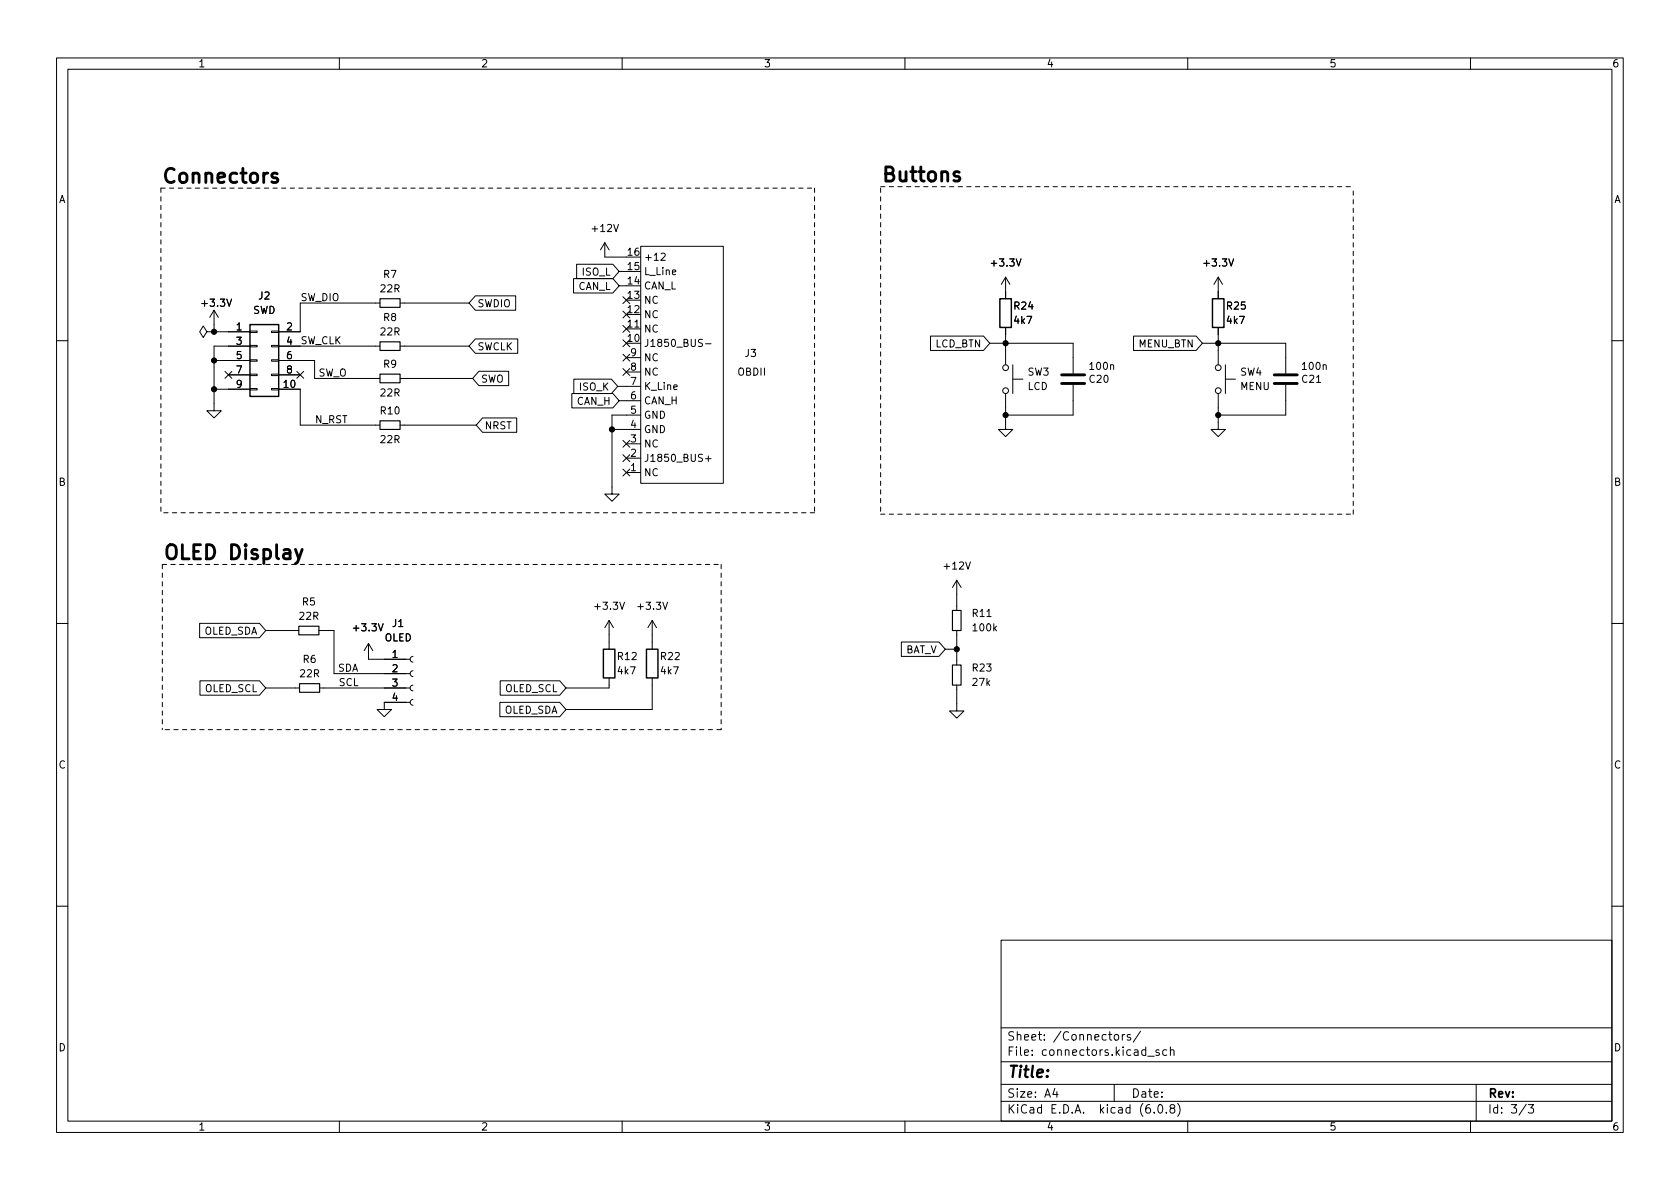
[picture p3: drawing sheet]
<svg xmlns="http://www.w3.org/2000/svg" width="297mm" height="210mm" viewBox="0 0 297 210" stroke-linecap="round" stroke-linejoin="round" font-family="sans-serif">
<g fill="none" stroke="#000" stroke-width=".18">
<path d="M10 10.2h277v190.1h-277zM12 12.2h273v186.1h-273zM60 10.2v2M110 10.2v2M160 10.2v2M210 10.2v2M260 10.2v2M36.6 58.7l-.7-1-.6 1 .6 1 .7-1h1.2M37.8 58.7h.1M37.8 54.9l-.7 1.2M37.8 54.9v3.8M37.8 54.9l.8 1.2"/>
<path d="M37.8 58.7h6.4M44.2 58.5h1.3v.3h-1.3zM48 58.5h1.3v.3h-1.3zM67.2 53.6h-14.1v5.1h-3.8M70.7 53.6h12.2M84 52.3h7.2v2.6h-7.2l-1.1-1.3zM84 59.9h7.5v2.6h-7.5l-1.1-1.3zM101.4 49.3h7l1.1 1.2-1.1 1.3h-7zM102 46.7h6.4l1.1 1.3-1.1 1.3h-6.4zM106.9 42.9l-.7 1.3M106.9 42.9v2.6h3.8M106.9 42.9l.8 1.3"/>
<path d="M109.5 48h1.2M109.5 50.5h1.2M110.1 55l1.3 1.2M110.1 57.6l1.3 1.2M110.1 52.5l1.3 1.2M110.7 58.2h2.6M111.4 55l-1.3 1.2M111.4 57.6l-1.3 1.2M111.4 52.5l-1.3 1.2M113.3 43.6h14.6v41.9h-14.6zM116.9 44.9l.5-.1 .2 .3-.8 .9h.8M164.5 59.4h9.4l1.1 1.3-1.1 1.3h-9.4z"/>
<path d="M177.8 49v3.8M177.8 57.9v6.6M177.8 49l-.8 1.3M177.8 49l.8 1.3M200.4 59.4h11.1l1.1 1.3-1.1 1.3h-11.1zM215.4 49l-.8 1.3M215.4 49v3.8M215.4 57.9v6.6M215.4 49l.8 1.3M10 60.2h2M37.8 68.8h6.4M37.8 63.7h6.4"/>
<path d="M39.8 65.7l1.2 1.2M40.4 66.3h3.8M41 65.7l-1.2 1.2M44.2 68.7h1.3v.3h-1.3zM44.2 66.2h1.3v.2h-1.3zM44.2 63.6h1.3v.3h-1.3zM44.2 61.1h1.3v.2h-1.3zM44.2 61.2h-6.4v11.4h1.3l-1.3 1.3-1.2-1.3h1.2M48 68.7h1.3v.3h-1.3zM48 66.2h1.3v.2h-1.3zM48 63.6h1.3v.3h-1.3zM48 61.1h1.3v.2h-1.3z"/>
<path d="M49.3 63.7h6.3v3.2h11.6M49.3 61.2h17.9M49.3 68.8h3.8v6.4h14.1M49.3 66.3h3.8M52.5 65.7l1.2 1.2M53.7 65.7l-1.2 1.2M70.7 66.9h12.9M70.7 61.2h12.2M70.7 75.2h13.5M84.7 65.7h5.2v2.5h-5.2l-1.1-1.3zM85.3 73.9h6.1v2.5h-6.1l-1.1-1.2zM101.1 69.6h7.3l1.1 1.3-1.1 1.2h-7.3z"/>
<path d="M101.5 67h6.6l1.1 1.3-1.1 1.3h-6.6zM108.2 75.9h5.1M109.2 68.3h4.1M109.5 70.9h3.8M110.1 60.1l1.3 1.2M110.1 62.6l1.3 1.2M110.1 65.2l1.3 1.2M110.1 77.9l1.3 1.2M110.7 78.5h2.6M110.7 65.8h2.6M110.7 63.2h2.6M111.4 60.1l-1.3 1.2"/>
<path d="M111.4 62.6l-1.3 1.2M111.4 65.2l-1.3 1.2M111.4 77.9l-1.3 1.2M113.3 73.4h-5.1v14h1.3l-1.3 1.2-1.3-1.2h1.3M124.8 60.8h.9M175 60.7h14.7v5.3M177.8 69.6v6.3h1.3l-1.3 1.3-1.3-1.3h1.3M179.1 67.1h1.7M179.1 64.5v5.1M189.7 68.1v5.3h-11.9M212.6 60.7h14.7v5.3M215.4 69.6v6.3h1.3l-1.3 1.3-1.3-1.3h1.3"/>
<path d="M216.7 67.1h1.7M216.7 64.5v5.1M227.3 68.1v5.3h-11.9M285 60.2h2M110.1 83l1.3 1.2M110.1 80.4l1.3 1.2M110.7 83.6h2.6M110.7 81h2.6M111.4 83l-1.3 1.2M111.4 80.4l-1.3 1.2M124.8 81.1h.9M125.2 80.6v1"/>
<path d="M10 110.2h2M35.3 110.2h10.6l1.1 1.3-1.1 1.3h-10.6zM47 111.5h5.8M56.4 111.5h2.7v7.6h13.4M65.2 113.8v2.8h7.3M65.2 113.8l-.8 1.3M65.2 113.8l.7 1.3M73 118.6l-.3 .2-.2 .3 .2 .4 .3 .1M73 116.1l-.3 .1-.2 .4 .2 .3 .3 .2M107.7 119.9v1.8h-7.6M107.7 109.7v5.1M107.7 109.7l-.8 1.3"/>
<path d="M107.7 109.7l.8 1.3M115.3 109.7l-.7 1.3M115.3 109.7v5.1M115.3 119.9v5.6h-15.2M115.3 109.7l.8 1.3M159.4 113.5h6.6l1.1 1.3-1.1 1.3h-6.6zM167.1 114.8h2.1M169.2 102.6v5.3M169.2 111.5v6.1M169.2 102.6l-.8 1.3M169.2 102.6l.7 1.3M285 110.2h2"/>
<path d="M35.4 120.4h10.5l1.1 1.3-1.1 1.2h-10.5zM47 121.7h6M56.5 121.7h16M72.5 124.2h-4.6v1.3h1.3l-1.3 1.2-1.2-1.2h1.2M73 123.7l-.3 .1-.2 .4 .2 .4 .3 .1M73 121.2l-.3 .1-.2 .4 .2 .3 .3 .2M88.4 124.2h10.6l1.1 1.3-1.1 1.2h-10.6zM88.4 120.4h10.6l1.1 1.3-1.1 1.2h-10.6zM169.2 121.2v4.5h1.2l-1.2 1.3-1.3-1.3h1.3M10 160.2h2M177 166.3h108v32h-108zM285 160.2h2"/>
<path d="M60 198.3v2M110 198.3v2M160 198.3v2M177 194.8h108M177 191.8h108M177 187.8h108M177 181.8h108M186.5 192.5l-.4 1h1M186.9 193v1M197 191.8v3M197.1 183.1l.2-.2 .4 .2 .1 .5-.2 .3h-.3l-.2-.1zM198.4 182.9v1"/>
<path d="M198.9 182.9l-.3 .1-.2 .2M199.9 183l-.4-.1-.2 .2 .1 .3 .5 .1v.4h-.6M201.6 182.4l-1.2 1.9M202.9 186.8h1.2M204.1 196.7v.1M204.9 195.4l.2-.1a.81 .81 0 0 1 .6 .7 .81 .81 0 0 1-.3 .8h-.2a.81 .81 0 0 1-.6-.6 .81 .81 0 0 1 .3-.8zM204.9 185.7l-.3-.1-.2 .2v.3l.5 .1v.4h-.5M206.2 196.7v.1M206.3 185.7l-.4-.1-.3 .3v.4l.1 .3h.6M206.9 185.8l.2-.2 .4 .1 .1 .9M206.9 185.1v1.5M207.1 196l-.2-.3v-.2l.2-.2 .5 .1 .1 .2-.1 .2-.6 .2-.1 .3v.4l.2 .1h.5l.1-.3-.1-.4-.2-.1"/>
<path d="M208.2 195.1a1.72 1.72 0 0 1 0 2.3M210 198.3v2M260 198.3v2M261 191.8v6.5M269.9 195.3l-1.3 1.9M270.2 195.3h1l-.6 .6 .5 .1v.7l-.2 .1h-.5l-.2-.1"/>
<circle cx="177.8" cy="65" r=".51"/>
<circle cx="177.8" cy="69.1" r=".51"/>
<circle cx="215.4" cy="69.1" r=".51"/>
<circle cx="215.4" cy="65" r=".51"/>
</g>
<path d="M67.2 52.8h3.5v1.6h-3.5zM67.2 66.2h3.5v1.5h-3.5zM67.2 60.4h3.5v1.6h-3.5zM67.2 74.4h3.5v1.5h-3.5zM52.8 110.7h3.6v1.6h-3.6zM168.4 107.9h1.5v3.6h-1.5zM168.4 117.6h1.5v3.6h-1.5zM53 120.9h3.5v1.5h-3.5z" fill="none" stroke="#000" stroke-width=".2"/>
<path d="M44.2 57.4h5.1v12.7h-5.1zM176.8 52.8h2v5.1h-2zM214.4 52.8h2v5.1h-2zM106.7 114.8h2v5.1h-2zM114.3 114.8h2v5.1h-2z" fill="none" stroke="#000" stroke-width=".25"/>
<path d="M187.7 66.3h4.1M187.7 67.8h4.1M225.3 66.3h4.1M225.3 67.8h4.1" fill="none" stroke="#000" stroke-width=".51"/>
<path d="M49 30.7l-.6-.1-.3 .4 .1 .3 .8 .3 .1 .2-.1 .4-.2 .1-.7-.1M53.4 97.2l-.8 2.2-.4 .3" fill="none" stroke="#000" stroke-width=".5"/>
<path d="M28.4 33.3v57.4M28.4 33.3h115.6M144 33.3v57.4M155.7 33.3v57.6M155.7 33h83.6M28.7 99.8v29.2M28.7 99.8h98.8M127.5 99.8v29.2M144 90.7h-115.6M155.7 90.9h83.6M239.3 90.9v-57.9M127.5 129h-98.8" fill="none" stroke="#000" stroke-width=".18" stroke-dasharray=".8 .8"/>
<g fill="#000" stroke="#000" stroke-width=".18">
<circle cx="37.8" cy="58.7" r=".46"/>
<circle cx="37.8" cy="63.7" r=".46"/>
<circle cx="37.8" cy="68.8" r=".46"/>
<circle cx="108.2" cy="75.9" r=".46"/>
<circle cx="177.8" cy="60.7" r=".46"/>
<circle cx="177.8" cy="73.4" r=".46"/>
<circle cx="215.4" cy="60.7" r=".46"/>
<circle cx="215.4" cy="73.4" r=".46"/>
<circle cx="169.2" cy="114.8" r=".46"/>
</g>
<g font-size="3.5">
<text x="28.4" y="32.4">Connectors</text>
<text x="155.7" y="32.1">Buttons</text>
<text x="28.7" y="98.9">OLED Display</text>
</g>
<text font-size="2.8" x="178" y="190.6">Title:</text>
<g font-size="2.1">
<text x="178" y="184">Sheet: /Connectors/</text>
<text x="178" y="186.7">File: connectors.kicad_sch</text>
<text x="178" y="196.9">KiCad E.D.A. kicad (6.0.8)</text>
<text x="178" y="194.1">Size: A4</text>
<text x="200" y="194.1">Date:</text>
<text x="263" y="194.1">Rev:</text>
<text x="263" y="196.9">Id: 3/3</text>
</g>
<g font-size="1.8">
<text x="35" y="11.9">1</text>
<text x="85" y="11.9">2</text>
<text x="135" y="11.9">3</text>
<text x="185" y="11.9">4</text>
<text x="235" y="11.9">5</text>
<text x="285" y="11.9">6</text>
<text x="10.3" y="35.9">A</text>
<text x="285.3" y="35.9">A</text>
<text x="104.8" y="41">+12V</text>
<text x="111" y="47.7">15</text>
<text x="111" y="45.2">16</text>
<text x="113.8" y="46.1">+12</text>
<text x="175.5" y="47.1">+3.3V</text>
<text x="213.1" y="47.1">+3.3V</text>
<text x="45.8" y="53">J2</text>
<text x="53.1" y="53.2">SW_DIO</text>
<text x="67.3" y="51.7">22R</text>
<text x="67.8" y="49.1">R7</text>
<text x="102.1" y="51.3">CAN_L</text>
<text x="102.9" y="48.7">ISO_L</text>
<text x="111" y="52.8">13</text>
<text x="111" y="50.3">14</text>
<text x="113.8" y="53.7">NC</text>
<text x="113.8" y="51.2">CAN_L</text>
<text x="113.8" y="48.6">L_Line</text>
<text x="35.9" y="54.2">+3.3V</text>
<text x="41.8" y="58.4">1</text>
<text x="44.7" y="55.5">SWD</text>
<text x="50.7" y="58.4">2</text>
<text x="67.3" y="59.3">22R</text>
<text x="67.8" y="56.8">R8</text>
<text x="84.4" y="54.3">SWDIO</text>
<text x="111" y="57.9">11</text>
<text x="111" y="55.4">12</text>
<text x="113.8" y="58.8">NC</text>
<text x="113.8" y="56.3">NC</text>
<text x="179.4" y="54.7">R24</text>
<text x="179.4" y="57.3">4k7</text>
<text x="217" y="54.7">R25</text>
<text x="217" y="57.3">4k7</text>
<text x="41.8" y="61">3</text>
<text x="41.8" y="63.5">5</text>
<text x="50.7" y="61">4</text>
<text x="50.7" y="63.5">6</text>
<text x="53.1" y="60.9">SW_CLK</text>
<text x="67.8" y="65">R9</text>
<text x="84.4" y="61.9">SWCLK</text>
<text x="111" y="60.4">10</text>
<text x="111.5" y="65.5">8</text>
<text x="111.5" y="63">9</text>
<text x="113.8" y="61.3">J1850_BUS-</text>
<text x="113.8" y="63.9">NC</text>
<text x="131.8" y="63.1">J3</text>
<text x="165.3" y="61.4">LCD_BTN</text>
<text x="192.8" y="65.4">100n</text>
<text x="201.3" y="61.4">MENU_BTN</text>
<text x="230.4" y="65.4">100n</text>
<text x="41.8" y="66">7</text>
<text x="41.8" y="68.6">9</text>
<text x="50.2" y="68.6">10</text>
<text x="50.7" y="66">8</text>
<text x="56.3" y="66.6">SW_O</text>
<text x="67.3" y="70.1">22R</text>
<text x="85" y="67.6">SWO</text>
<text x="102" y="71.6">CAN_H</text>
<text x="102.5" y="69">ISO_K</text>
<text x="111.5" y="70.6">6</text>
<text x="111.5" y="68.1">7</text>
<text x="113.8" y="71.5">CAN_H</text>
<text x="113.8" y="69">K_Line</text>
<text x="113.8" y="66.4">NC</text>
<text x="130.5" y="66.4">OBDII</text>
<text x="181.7" y="69">LCD</text>
<text x="181.7" y="66.4">SW3</text>
<text x="192.7" y="67.7">C20</text>
<text x="219.3" y="66.4">SW4</text>
<text x="219.3" y="69">MENU</text>
<text x="230.3" y="67.7">C21</text>
<text x="55.6" y="74.8">N_RST</text>
<text x="67.3" y="73.3">R10</text>
<text x="85.6" y="75.9">NRST</text>
<text x="111.5" y="75.7">4</text>
<text x="111.5" y="73.1">5</text>
<text x="113.8" y="76.6">GND</text>
<text x="113.8" y="74">GND</text>
<text x="67.3" y="78.4">22R</text>
<text x="111.5" y="83.3">1</text>
<text x="111.5" y="80.8">2</text>
<text x="111.5" y="78.2">3</text>
<text x="113.8" y="81.7">J1850_BUS+</text>
<text x="113.8" y="79.1">NC</text>
<text x="10.3" y="85.9">B</text>
<text x="113.8" y="84.2">NC</text>
<text x="285.3" y="85.9">B</text>
<text x="167.1" y="100.7">+12V</text>
<text x="53.5" y="107.1">R5</text>
<text x="105.4" y="107.8">+3.3V</text>
<text x="113" y="107.8">+3.3V</text>
<text x="35.9" y="112.2">OLED_SDA</text>
<text x="53" y="109.6">22R</text>
<text x="62.7" y="111.6">+3.3V</text>
<text x="68" y="113.4">OLED</text>
<text x="69.4" y="110.9">J1</text>
<text x="172" y="109.1">R11</text>
<text x="172.1" y="111.6">100k</text>
<text x="53.1" y="119.8">22R</text>
<text x="53.6" y="117.2">R6</text>
<text x="59.7" y="118.8">SDA</text>
<text x="69.4" y="116.3">1</text>
<text x="69.4" y="118.9">2</text>
<text x="109.3" y="116.7">R12</text>
<text x="109.3" y="119.2">4k7</text>
<text x="116.9" y="116.7">R22</text>
<text x="116.9" y="119.2">4k7</text>
<text x="159.9" y="115.5">BAT_V</text>
<text x="172" y="118.7">R23</text>
<text x="36.1" y="122.4">OLED_SCL</text>
<text x="59.8" y="121.3">SCL</text>
<text x="69.4" y="121.4">3</text>
<text x="69.4" y="123.9">4</text>
<text x="89.2" y="122.4">OLED_SCL</text>
<text x="172" y="121.3">27k</text>
<text x="89" y="126.2">OLED_SDA</text>
<text x="10.3" y="135.9">C</text>
<text x="285.3" y="135.9">C</text>
<text x="10.3" y="185.9">D</text>
<text x="285.3" y="185.9">D</text>
<text x="35" y="199.9">1</text>
<text x="85" y="199.9">2</text>
<text x="135" y="199.9">3</text>
<text x="185" y="199.9">4</text>
<text x="235" y="199.9">5</text>
<text x="285" y="199.9">6</text>
</g>
</svg>
